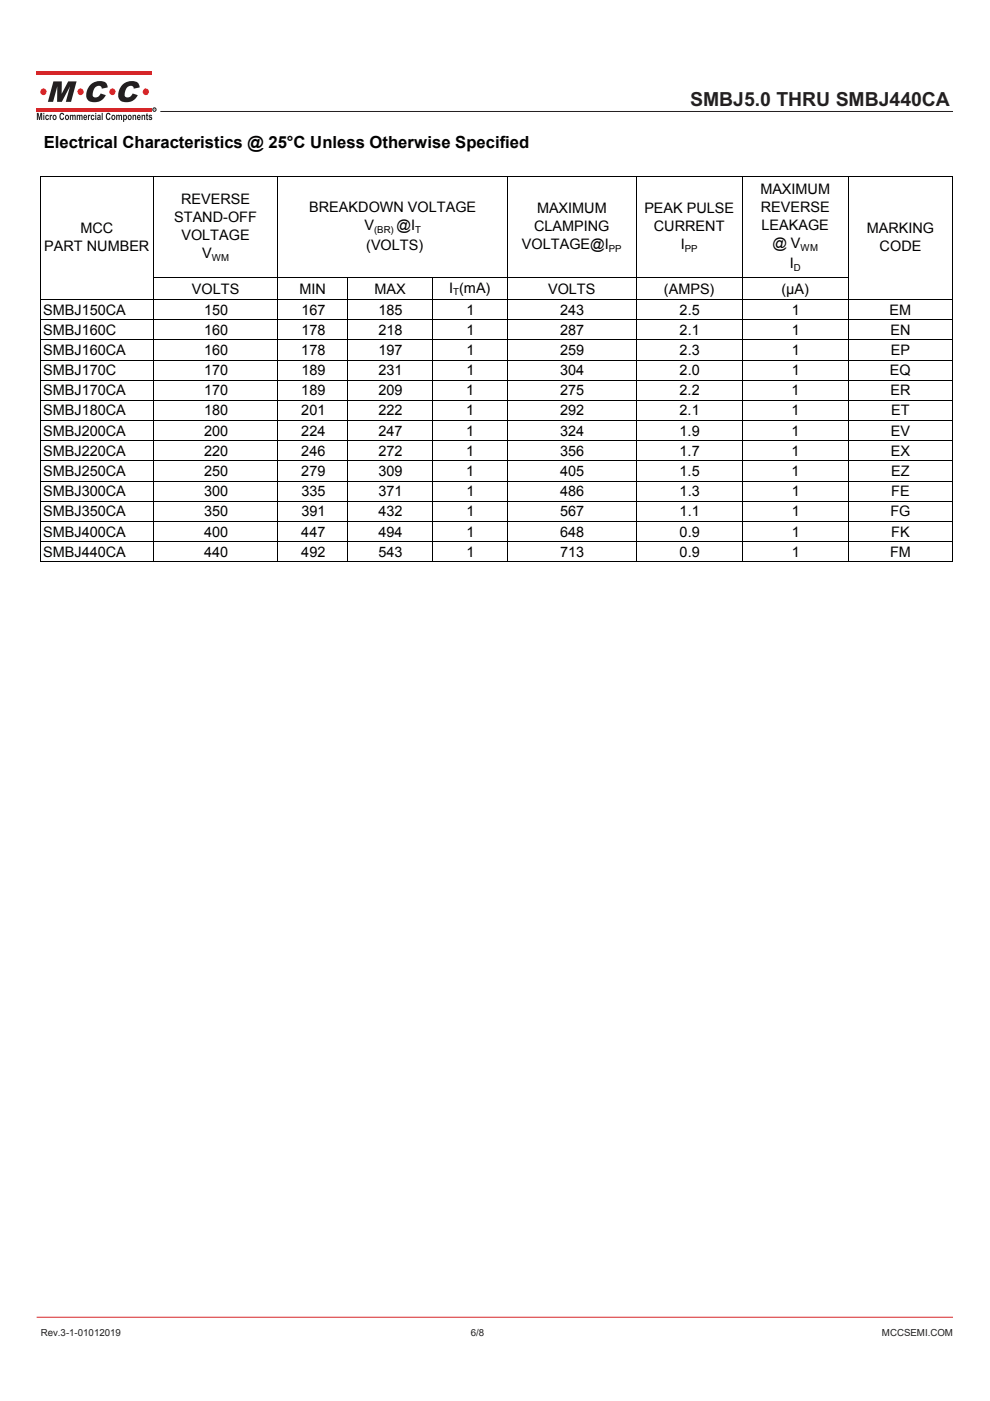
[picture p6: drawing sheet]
<svg xmlns="http://www.w3.org/2000/svg" width="210mm" height="297mm" viewBox="0 0 210 297" stroke-linecap="round" stroke-linejoin="round" font-family="sans-serif">
<g fill="#d62629">
<path d="M7.8 15.2h24.4v.8h-24.4z"/>
<path d="M7.8 22.8h24.4v.8h-24.4z"/>
</g>
<g fill="#231f20">
<path d="M7.8 23.9h.4l.2 1.1 .2-1.1h.3v1.5h-.2v-1.1l-.2 1.1h-.2l-.3-1.1v1.1h-.2zM9.2 23.9h.2v.3h-.2zM9.2 24.3h.2v1.1h-.2zM9.7 24.5l.4-.2 .3 .4h-.2l-.1-.1a.32 .32 0 0 0-.3 .3 .32 .32 0 0 0 .3 .3l.1-.2 .2 .1a.44 .44 0 0 1-.6 .3 .44 .44 0 0 1-.2-.7zM10.5 24.3h.2v.2l.2-.2 .2 .1-.1 .2-.2 .1v.7h-.3zM11.3 24.5a.49 .49 0 0 1 .7 .4 .49 .49 0 0 1-.7 .4l-.2-.4zM11.4 24.6l.1 .6a.29 .29 0 0 0 .3-.3 .29 .29 0 0 0-.4-.3zM12.9 24l.4-.1 .3 .4-.2 .1-.2-.2a.52 .52 0 0 0-.4 .5 .52 .52 0 0 0 .4 .5l.2-.3 .2 .1a.54 .54 0 0 1-.6 .4 .54 .54 0 0 1-.4-.7zM13.9 24.5a.49 .49 0 0 1 .7 .4 .49 .49 0 0 1-.7 .4l-.1-.4zM14.1 24.6v.6a.29 .29 0 0 0 .3-.3 .29 .29 0 0 0-.3-.3zM14.8 24.3h.2v.2l.3-.2a.27 .27 0 0 0 .2 .2 .27 .27 0 0 0 .3-.2l.2 .2 .1 .9h-.3l-.1-.9-.1 .2-.1 .7h-.2l-.1-.9-.1 .2-.1 .7h-.2zM16.3 24.3h.2v.2l.2-.2a.27 .27 0 0 0 .3 .2 .27 .27 0 0 0 .2-.2l.3 .2v.9h-.2l-.1-.9-.2 .2v.7h-.2l-.1-.9-.2 .2v.7h-.2zM17.8 24.5l.3-.2 .3 .2 .1 .5h-.6v.1l.2 .1 .1-.1h.3a.45 .45 0 0 1-.7 .3 .45 .45 0 0 1-.1-.7zM18 24.6l-.1 .2h.3l-.1-.2zM18.6 24.3h.2v.2l.2-.2 .2 .1-.1 .2-.2 .1v.7h-.3zM19.4 24.5l.4-.2 .2 .4h-.2l-.1-.1a.32 .32 0 0 0-.2 .3 .32 .32 0 0 0 .3 .3v-.2l.2 .1a.44 .44 0 0 1-.6 .3 .44 .44 0 0 1-.1-.7zM20.2 23.9h.2v.3h-.2zM20.2 24.3h.2v1.1h-.2zM20.7 24.4a.36 .36 0 0 1 .5-.1 .36 .36 0 0 1 .1 .4l.1 .7-.3-.1a.34 .34 0 0 1-.5-.2 .34 .34 0 0 1 .4-.3v-.2h-.4zM20.8 25.1a.2 .2 0 0 0 .4 0 .2 .2 0 0 0-.4 0zM21.6 23.9h.2v1.5h-.2zM22.7 24l.5-.1 .3 .4-.3 .1-.1-.2a.52 .52 0 0 0-.4 .5 .52 .52 0 0 0 .4 .5l.1-.3 .3 .1a.54 .54 0 0 1-.7 .4 .54 .54 0 0 1-.4-.7zM23.7 24.5a.49 .49 0 0 1 .8 .4 .49 .49 0 0 1-.8 .4l-.1-.4zM23.9 24.6l.1 .6a.29 .29 0 0 0 .3-.3 .29 .29 0 0 0-.4-.3zM24.6 24.3h.2v.2l.3-.2a.27 .27 0 0 0 .3 .2 .27 .27 0 0 0 .2-.2l.3 .2v.9h-.2l-.2-.9-.1 .2v.7h-.2l-.2-.9-.1 .2v.7h-.3zM26.1 24.3h.2v.2l.1-.1a.51 .51 0 0 1 .6 .5 .51 .51 0 0 1-.6 .5l-.1 .5h-.2zM26.4 24.6a.31 .31 0 0 0-.1 .4 .31 .31 0 0 0 .4 .2v-.5zM27.2 24.5a.49 .49 0 0 1 .7 .4 .49 .49 0 0 1-.7 .4l-.1-.4zM27.4 24.6v.6a.29 .29 0 0 0 .3-.3 .29 .29 0 0 0-.3-.3zM28.1 24.3h.2v.2l.1-.1a.31 .31 0 0 1 .4 0 .31 .31 0 0 1 .1 .4v.6h-.2v-.7l-.2-.2-.1 .2-.1 .7h-.2zM29.2 24.5l.2-.2 .3 .2 .1 .5h-.5v.1l.2 .1 .1-.1h.2a.45 .45 0 0 1-.6 .3 .45 .45 0 0 1-.1-.7zM29.3 24.6v.2h.3l-.1-.2zM30 24.3h.2v.2l.2-.1a.31 .31 0 0 1 .3 0 .31 .31 0 0 1 .1 .4v.6h-.2v-.7l-.2-.2-.1 .2-.1 .7h-.2zM31 24.1l.3-.1v.3h.1v.3h-.1l.1 .9-.3-.2-.2-.7zM31.6 24.4l.4-.1 .3 .3-.4-.1-.2 .2a.42 .42 0 0 1 .5 .3 .42 .42 0 0 1-.3 .5l-.4-.4 .6 .1-.6-.4z"/>
<path d="M11.3 17.3h1.8v2.6l1.4-2.6h1.7l-1.1 4.3h-1.1l.9-3.3-1.8 3.3h-1l.1-3.3-.9 3.3h-1.1zM19.1 18a2.61 2.61 0 0 1 3.5-.3l.2 .8-1.2 .3a.74 .74 0 0 0-.6-.7 .74 .74 0 0 0-.8 .5 1.82 1.82 0 0 0-.4 1.9 1.09 1.09 0 0 0 1.6-.7l1 .4a2.49 2.49 0 0 1-3.9 .9 2.76 2.76 0 0 1 .6-3.1zM25.9 18a2.61 2.61 0 0 1 3.5-.3l.2 .8-1.2 .3a.74 .74 0 0 0-.6-.7 .74 .74 0 0 0-.9 .5 1.82 1.82 0 0 0-.3 1.9 1.09 1.09 0 0 0 1.5-.7l1.1 .4a2.49 2.49 0 0 1-3.9 .9 2.76 2.76 0 0 1 .6-3.1z"/>
</g>
<g fill="#d62629">
<circle cx="30.9" cy="19.5" r=".68"/>
<circle cx="23.8" cy="19.5" r=".68"/>
<circle cx="17.1" cy="19.5" r=".68"/>
<circle cx="9.2" cy="19.5" r=".68"/>
</g>
<circle cx="32.7" cy="23.2" r=".37" fill="none" stroke="#231f20" stroke-width=".21"/>
<path d="M32.6 23h.3l-.1 .3 .2 .1-.3-.1-.1 .1zM32.7 23.1v.1h.2z" fill="#231f20"/>
<path d="M34 23.6h168.1" fill="none" stroke="#231f20" stroke-width=".21"/>
<path d="M7.8 279.3h194.3" fill="none" stroke="#d62629" stroke-width=".21"/>
<g fill="none" stroke="#000" stroke-width=".21">
<path d="M32.5 37.5v81.6M58.9 37.5v81.6M107.6 37.5v81.6M134.9 37.5v81.6M157.4 37.5v81.6M179.9 37.5v81.6M202.1 37.5l-193.5-.1v81.7h193.5v-81.6M32.5 58.8h147.4M73.7 58.9v60.2M91.7 58.9v60.2M8.6 63.5h193.5M8.6 67.8h193.5"/>
<path d="M8.6 72.1h193.5M8.6 76.3h193.5M8.6 80.6h193.5M8.6 84.9h193.5M8.6 89.2h193.5M8.6 93.4h193.5M8.6 97.7h193.5M8.6 102h193.5M8.6 106.3h193.5M8.6 110.6h193.5M8.6 114.8h193.5"/>
</g>
<text font-size="4.1" fill="#231f20" x="146.4" y="22.4">SMBJ5.0 THRU SMBJ440CA</text>
<text font-size="3.5" x="9.3" y="31.5">Electrical Characteristics @ 25°C Unless Otherwise Specified</text>
<g font-size="3.1">
<text x="161.3" y="41.1">MAXIMUM</text>
<text x="36.9" y="47.1">STAND-OFF</text>
<text x="38.4" y="43.3">REVERSE</text>
<text x="65.6" y="45">BREAKDOWN VOLTAGE</text>
<text x="113.9" y="45.2">MAXIMUM</text>
<text x="136.7" y="45.2">PEAK PULSE</text>
<text x="161.4" y="45">REVERSE</text>
<text x="9.4" y="53.3">PART NUMBER</text>
<text x="17.1" y="49.5">MCC</text>
<text x="38.5" y="51">VOLTAGE</text>
<text x="77.3" y="48.9">V</text>
<text x="77.7" y="53.1">(VOLTS)</text>
<text x="84.1" y="48.9">@I</text>
<text x="110.7" y="52.9">VOLTAGE@I</text>
<text x="113.3" y="49">CLAMPING</text>
<text x="138.7" y="49">CURRENT</text>
<text x="144.4" y="52.9">I</text>
<text x="161.5" y="48.8">LEAKAGE</text>
<text x="163.8" y="52.7">@ V</text>
<text x="183.9" y="49.5">MARKING</text>
<text x="186.6" y="53.3">CODE</text>
<text x="42.9" y="54.8">V</text>
<text x="167.5" y="56.9">I</text>
<text x="40.7" y="62.2">VOLTS</text>
<text x="63.5" y="62.2">MIN</text>
<text x="79.4" y="62.2">MAX</text>
<text x="95.3" y="62">I (mA)</text>
<text x="116.2" y="62.2">VOLTS</text>
<text x="140.8" y="62.2">(AMPS)</text>
<text x="165.7" y="62.2">(μA)</text>
<text x="9.2" y="71">SMBJ160C</text>
<text x="9.2" y="66.7">SMBJ150CA</text>
<text x="43.3" y="66.7">150</text>
<text x="43.3" y="71">160</text>
<text x="63.9" y="66.7">167</text>
<text x="63.9" y="71">178</text>
<text x="80.3" y="66.7">185</text>
<text x="80.3" y="71">218</text>
<text x="98.9" y="66.7">1</text>
<text x="98.9" y="71">1</text>
<text x="118.8" y="66.7">243</text>
<text x="118.8" y="71">287</text>
<text x="144.2" y="66.7">2.5</text>
<text x="144.2" y="71">2.1</text>
<text x="167.9" y="66.7">1</text>
<text x="167.9" y="71">1</text>
<text x="188.7" y="66.7">EM</text>
<text x="188.9" y="71">EN</text>
<text x="9.1" y="75.2">SMBJ160CA</text>
<text x="43.3" y="75.2">160</text>
<text x="63.9" y="75.2">178</text>
<text x="80.3" y="75.2">197</text>
<text x="98.9" y="75.2">1</text>
<text x="118.8" y="75.2">259</text>
<text x="144.2" y="75.2">2.3</text>
<text x="167.9" y="75.2">1</text>
<text x="188.9" y="75.2">EP</text>
<text x="9.1" y="83.8">SMBJ170CA</text>
<text x="9.1" y="79.5">SMBJ170C</text>
<text x="43.3" y="83.8">170</text>
<text x="43.3" y="79.5">170</text>
<text x="63.9" y="83.8">189</text>
<text x="63.9" y="79.5">189</text>
<text x="80.3" y="83.8">209</text>
<text x="80.3" y="79.5">231</text>
<text x="98.9" y="83.8">1</text>
<text x="98.9" y="79.5">1</text>
<text x="118.8" y="83.8">275</text>
<text x="118.8" y="79.5">304</text>
<text x="144.1" y="83.8">2.2</text>
<text x="144.2" y="79.5">2.0</text>
<text x="167.9" y="83.8">1</text>
<text x="167.9" y="79.5">1</text>
<text x="188.8" y="79.5">EQ</text>
<text x="188.8" y="83.8">ER</text>
<text x="9.1" y="88.1">SMBJ180CA</text>
<text x="43.3" y="88.1">180</text>
<text x="63.9" y="88.1">201</text>
<text x="80.3" y="88.1">222</text>
<text x="98.9" y="88.1">1</text>
<text x="118.8" y="88.1">292</text>
<text x="144.1" y="88.1">2.1</text>
<text x="167.9" y="88.1">1</text>
<text x="189" y="88.1">ET</text>
<text x="9.1" y="92.4">SMBJ200CA</text>
<text x="43.3" y="92.4">200</text>
<text x="63.9" y="92.4">224</text>
<text x="80.3" y="92.4">247</text>
<text x="98.9" y="92.4">1</text>
<text x="118.8" y="92.4">324</text>
<text x="144.1" y="92.4">1.9</text>
<text x="167.9" y="92.4">1</text>
<text x="188.9" y="92.4">EV</text>
<text x="9.1" y="96.6">SMBJ220CA</text>
<text x="9.1" y="100.9">SMBJ250CA</text>
<text x="43.3" y="96.6">220</text>
<text x="43.3" y="100.9">250</text>
<text x="63.9" y="96.6">246</text>
<text x="63.9" y="100.9">279</text>
<text x="80.3" y="96.6">272</text>
<text x="80.3" y="100.9">309</text>
<text x="98.9" y="96.6">1</text>
<text x="98.9" y="100.9">1</text>
<text x="118.8" y="96.6">356</text>
<text x="118.8" y="100.9">405</text>
<text x="144.1" y="96.6">1.7</text>
<text x="144.1" y="100.9">1.5</text>
<text x="167.9" y="96.6">1</text>
<text x="167.9" y="100.9">1</text>
<text x="188.9" y="96.6">EX</text>
<text x="189" y="100.9">EZ</text>
<text x="9.1" y="105.2">SMBJ300CA</text>
<text x="43.3" y="105.2">300</text>
<text x="63.9" y="105.2">335</text>
<text x="80.3" y="105.2">371</text>
<text x="98.9" y="105.2">1</text>
<text x="118.8" y="105.2">486</text>
<text x="144.2" y="105.2">1.3</text>
<text x="167.9" y="105.2">1</text>
<text x="189" y="105.2">FE</text>
<text x="9.1" y="113.8">SMBJ400CA</text>
<text x="9.1" y="109.5">SMBJ350CA</text>
<text x="43.3" y="113.8">400</text>
<text x="43.3" y="109.5">350</text>
<text x="63.9" y="113.8">447</text>
<text x="63.9" y="109.5">391</text>
<text x="80.3" y="113.8">494</text>
<text x="80.3" y="109.5">432</text>
<text x="98.9" y="113.8">1</text>
<text x="98.9" y="109.5">1</text>
<text x="118.8" y="113.8">648</text>
<text x="118.8" y="109.5">567</text>
<text x="144.2" y="113.8">0.9</text>
<text x="144.2" y="109.5">1.1</text>
<text x="167.9" y="113.8">1</text>
<text x="167.9" y="109.5">1</text>
<text x="188.9" y="109.5">FG</text>
<text x="189" y="113.8">FK</text>
<text x="9.1" y="118">SMBJ440CA</text>
<text x="43.3" y="118">440</text>
<text x="63.9" y="118">492</text>
<text x="80.3" y="118">543</text>
<text x="98.9" y="118">1</text>
<text x="118.8" y="118">713</text>
<text x="144.2" y="118">0.9</text>
<text x="167.9" y="118">1</text>
<text x="188.8" y="118">FM</text>
</g>
<g font-size="2.1" fill="#231f20">
<text x="8.6" y="283.2">Rev.3-1-01012019</text>
<text x="99.8" y="283.2">6/8</text>
<text x="187.1" y="283.2">MCCSEMI.COM</text>
</g>
<g font-size="2">
<text x="79.3" y="49.5">(BR)</text>
<text x="88" y="49.5">T</text>
<text x="129.1" y="53.5">PP</text>
<text x="145.2" y="53.5">PP</text>
<text x="169.8" y="53.3">WM</text>
<text x="44.9" y="55.4">WM</text>
<text x="168.4" y="57.5">D</text>
<text x="96.1" y="62.6">T</text>
</g>
</svg>
